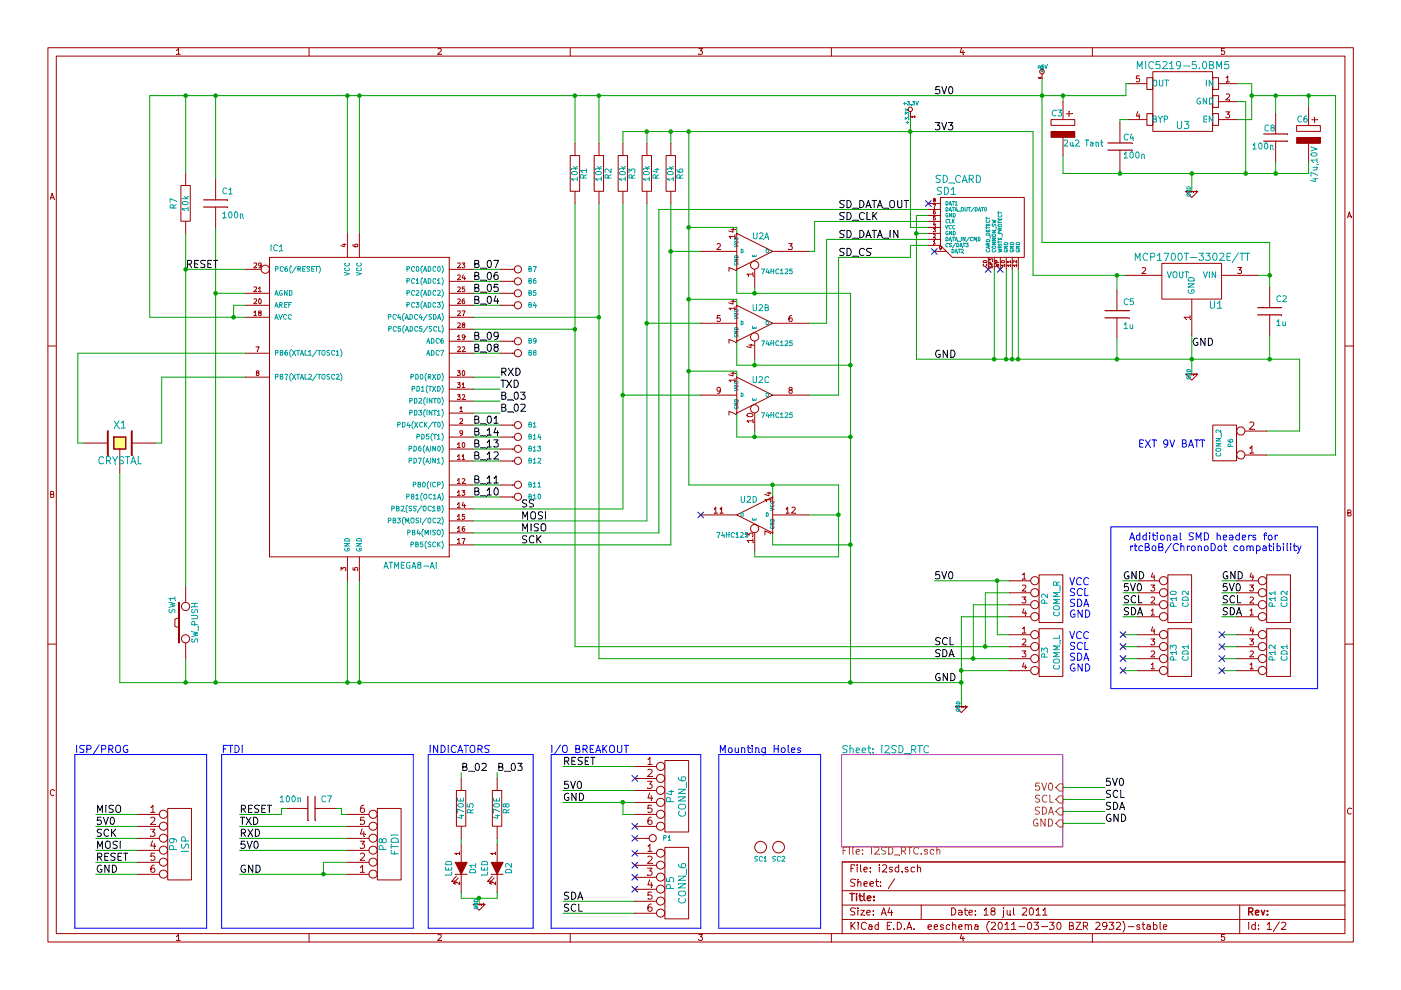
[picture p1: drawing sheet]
EESchema Schematic File Version 2  date 07/18/11 17:42:20
LIBS:i2sd
LIBS:power
LIBS:i2sd-cache
EELAYER 25  0
EELAYER END
$Descr A4 11700 8267
encoding utf-8
Sheet 1 2
Title ""
Date "18 jul 2011"
Rev ""
Comp ""
Comment1 ""
Comment2 ""
Comment3 ""
Comment4 ""
$EndDescr
NoConn ~ 5300 7000
$Comp
L I/O P1
U 1 1
P 5450 7000
F 0 "P1" H 5530 7000 40  0000 L CNN
F 1 "I/O" H 5450 7055 30  0001 C CNN
F 2 "I/O" H 5450 7000 60  0001 C CNN
	1    5450 7000
	1    0    0    -1  
$EndComp
Connection ~ 5200 6700
Wire Wire Line
	5200 6700 5200 6800
Wire Wire Line
	5200 6800 5300 6800
Wire Wire Line
	5300 7525 4700 7525
Wire Wire Line
	8875 6775 9225 6775
Wire Wire Line
	8875 6575 9225 6575
Wire Wire Line
	8325 4850 8325 5300
Wire Notes Line
	6000 7750 6000 6300
Wire Notes Line
	6000 7750 6850 7750
Wire Notes Line
	6850 7750 6850 6300
Wire Notes Line
	6850 6300 6000 6300
Wire Notes Line
	3575 7750 3575 6300
Wire Notes Line
	3575 7750 4450 7750
Wire Notes Line
	4450 7750 4450 6300
Wire Notes Line
	4450 6300 3575 6300
Wire Notes Line
	625  7750 625  6300
Wire Notes Line
	625  7750 1725 7750
Wire Notes Line
	1725 7750 1725 6300
Wire Notes Line
	1725 6300 625  6300
Wire Wire Line
	5300 6600 4700 6600
Wire Wire Line
	2000 6800 2350 6800
Wire Wire Line
	2350 6800 2350 6750
Wire Wire Line
	2350 6750 2400 6750
Wire Wire Line
	2900 7000 2000 7000
Wire Wire Line
	2700 7300 2700 7200
Wire Wire Line
	7600 975  7600 1900
Connection ~ 10600 3000
Wire Wire Line
	10850 3000 7650 3000
Wire Wire Line
	10850 3000 10850 3600
Wire Wire Line
	10850 3600 10575 3600
Wire Wire Line
	9350 1025 9350 1000
Wire Wire Line
	9350 1000 9425 1000
Connection ~ 10650 1450
Wire Wire Line
	10650 1350 10650 1450
Wire Wire Line
	10925 1350 10925 1450
Wire Wire Line
	10925 1450 8875 1450
Connection ~ 10400 1450
Wire Wire Line
	10400 1450 10400 850 
Wire Wire Line
	10400 850  10325 850 
Wire Wire Line
	10325 1000 10450 1000
Wire Wire Line
	10450 1000 10450 700 
Wire Wire Line
	10450 700  10325 700 
Connection ~ 9325 3000
Wire Wire Line
	10600 2400 10600 2025
Connection ~ 8875 800 
Wire Wire Line
	8875 800  8875 850 
Wire Wire Line
	10925 800  10925 900 
Connection ~ 9950 1450
Wire Wire Line
	9325 2425 9325 2300
Wire Wire Line
	10325 5050 10200 5050
Wire Wire Line
	10325 4850 10200 4850
Wire Wire Line
	10325 4950 10200 4950
Wire Wire Line
	10325 5150 10200 5150
Wire Wire Line
	10325 5600 10200 5600
Wire Wire Line
	10325 5400 10200 5400
Wire Wire Line
	10325 5300 10200 5300
Wire Wire Line
	10325 5500 10200 5500
Wire Wire Line
	9500 5500 9375 5500
Wire Wire Line
	9500 5300 9375 5300
Wire Wire Line
	9500 5400 9375 5400
Wire Wire Line
	9500 5600 9375 5600
Wire Wire Line
	9500 5150 9375 5150
Wire Wire Line
	9500 4950 9375 4950
Wire Wire Line
	3850 6500 3850 6450
Connection ~ 4000 7500
Wire Wire Line
	4000 7550 4000 7500
Wire Wire Line
	4150 7000 4150 7050
Connection ~ 5750 1900
Wire Wire Line
	5750 1900 6150 1900
Wire Wire Line
	6150 1900 6150 1950
Connection ~ 6300 2450
Wire Wire Line
	6150 2450 7100 2450
Wire Wire Line
	6150 2450 6150 2250
Wire Wire Line
	6150 3150 6150 3100
Wire Wire Line
	1150 6900 800  6900
Wire Wire Line
	1150 7100 800  7100
Wire Wire Line
	800  7300 1150 7300
Connection ~ 8500 3000
Wire Wire Line
	8500 3000 8500 2250
Connection ~ 2700 7300
Connection ~ 9325 2300
Connection ~ 7100 4550
Wire Wire Line
	7100 4550 6450 4550
Wire Wire Line
	6450 4550 6450 4450
Connection ~ 5750 3100
Wire Wire Line
	6150 3100 5750 3100
Connection ~ 6450 4050
Wire Wire Line
	6450 4150 6450 4050
Wire Wire Line
	3950 3350 4175 3350
Wire Wire Line
	3950 3550 4175 3550
Connection ~ 7000 4300
Connection ~ 5750 1100
Wire Wire Line
	5750 1100 5750 4050
Wire Wire Line
	5750 4050 7000 4050
Wire Wire Line
	7000 4050 7000 4650
Wire Wire Line
	6800 2100 6800 1850
Wire Wire Line
	6800 2100 6750 2100
Wire Wire Line
	7000 3300 7000 2150
Wire Wire Line
	7000 3300 6750 3300
Wire Wire Line
	6900 2700 6900 2000
Wire Wire Line
	6900 2700 6750 2700
Wire Wire Line
	6300 3600 6300 3650
Wire Wire Line
	8125 5500 8125 5050
Wire Wire Line
	8125 5050 8425 5050
Connection ~ 8325 4850
Wire Wire Line
	8325 5300 8425 5300
Connection ~ 1550 800 
Wire Wire Line
	1550 1450 1550 800 
Wire Wire Line
	10600 3000 10600 2800
Wire Wire Line
	8025 5900 8025 5150
Connection ~ 4800 800 
Wire Wire Line
	4800 800  4800 1200
Wire Wire Line
	3950 2750 4800 2750
Wire Wire Line
	3950 2650 5000 2650
Wire Wire Line
	5500 1750 5500 4450
Wire Wire Line
	5600 1700 5600 4550
Connection ~ 5600 1100
Wire Wire Line
	5600 1100 5600 1200
Connection ~ 5400 1100
Wire Wire Line
	5400 1200 5400 1100
Wire Wire Line
	5200 1200 5200 1100
Connection ~ 7600 1100
Connection ~ 1550 5700
Wire Wire Line
	1000 3950 1000 5700
Wire Wire Line
	700  3700 650  3700
Wire Wire Line
	2050 2950 650  2950
Wire Wire Line
	650  2950 650  3700
Connection ~ 1550 2250
Wire Wire Line
	1550 1950 1550 4900
Connection ~ 1800 2450
Wire Wire Line
	1800 5700 1800 1900
Connection ~ 2900 800 
Connection ~ 1950 2650
Wire Wire Line
	2050 2650 1250 2650
Wire Wire Line
	1250 2650 1250 800 
Wire Wire Line
	7600 1900 7750 1900
Wire Wire Line
	3950 4350 5400 4350
Wire Wire Line
	3950 4250 5200 4250
Connection ~ 7650 1950
Wire Wire Line
	7750 1950 7650 1950
Connection ~ 8400 3000
Wire Wire Line
	8400 3000 8400 2250
Wire Wire Line
	7650 3000 7650 1800
Wire Wire Line
	7650 1800 7750 1800
Connection ~ 8025 5700
Wire Wire Line
	2900 5700 2900 4850
Wire Wire Line
	8425 5600 8025 5600
Wire Wire Line
	8025 5150 8425 5150
Wire Wire Line
	8425 5500 5000 5500
Connection ~ 8125 5500
Connection ~ 8025 5600
Wire Wire Line
	2900 800  2900 1950
Wire Wire Line
	3000 800  3000 1950
Connection ~ 3000 800 
Wire Wire Line
	3000 5700 3000 4850
Connection ~ 3000 5700
Connection ~ 8225 5400
Connection ~ 10600 2300
Wire Wire Line
	8425 5400 4800 5400
Connection ~ 8300 3000
Wire Wire Line
	6800 1850 7750 1850
Wire Wire Line
	5500 1750 7750 1750
Wire Wire Line
	5500 4450 3950 4450
Wire Wire Line
	5600 4550 3950 4550
Wire Wire Line
	7600 2050 7600 2150
Wire Wire Line
	7600 2050 7750 2050
Wire Wire Line
	2050 2550 1950 2550
Wire Wire Line
	1950 2550 1950 2650
Wire Wire Line
	2050 2450 1800 2450
Connection ~ 2900 5700
Wire Wire Line
	1800 800  1800 1500
Connection ~ 1800 800 
Wire Wire Line
	2050 2250 1550 2250
Wire Wire Line
	1550 5500 1550 5700
Connection ~ 1800 5700
Wire Wire Line
	1350 3150 1350 3700
Wire Wire Line
	1350 3150 2050 3150
Wire Wire Line
	1350 3700 1300 3700
Wire Wire Line
	9950 2800 9950 3125
Wire Wire Line
	6900 2000 7750 2000
Wire Wire Line
	7600 2150 7000 2150
Wire Wire Line
	5200 4250 5200 1700
Wire Wire Line
	5400 4350 5400 1700
Wire Wire Line
	5000 5500 5000 1700
Connection ~ 5000 2650
Wire Wire Line
	4800 5400 4800 1700
Connection ~ 4800 2750
Wire Wire Line
	5000 800  5000 1200
Connection ~ 5000 800 
Connection ~ 10925 800 
Wire Wire Line
	8225 5400 8225 4950
Wire Wire Line
	8225 4950 8425 4950
Wire Wire Line
	6300 3000 6300 3050
Wire Wire Line
	5850 2700 5400 2700
Connection ~ 5400 2700
Wire Wire Line
	5850 3300 5200 3300
Connection ~ 5200 3300
Wire Wire Line
	5850 2100 5600 2100
Connection ~ 5600 2100
Connection ~ 7100 3050
Wire Wire Line
	6300 4600 6300 4650
Wire Wire Line
	6300 4650 7000 4650
Wire Wire Line
	6750 4300 7000 4300
Wire Wire Line
	6300 2400 6300 2450
Wire Wire Line
	3950 3450 4175 3450
Wire Wire Line
	3950 3250 4175 3250
Wire Wire Line
	3950 3150 4175 3150
Wire Wire Line
	3950 2550 4175 2550
Wire Wire Line
	3950 2450 4175 2450
Wire Wire Line
	3950 2350 4175 2350
Wire Wire Line
	3950 2250 4175 2250
Wire Wire Line
	3950 2950 4175 2950
Wire Wire Line
	3950 4150 4175 4150
Wire Wire Line
	3950 4050 4175 4050
Wire Wire Line
	3950 3850 4175 3850
Wire Wire Line
	3950 3750 4175 3750
Wire Wire Line
	3950 3650 4175 3650
Wire Wire Line
	3950 2850 4175 2850
Connection ~ 7100 5700
Wire Wire Line
	7100 2450 7100 5700
Connection ~ 7100 3650
Wire Wire Line
	9325 3000 9325 2825
Connection ~ 9950 3000
Wire Wire Line
	2700 7200 2900 7200
Wire Wire Line
	8450 3000 8450 2250
Connection ~ 8450 3000
Wire Wire Line
	1000 5700 8025 5700
Wire Wire Line
	1150 7200 800  7200
Wire Wire Line
	1150 7000 800  7000
Wire Wire Line
	1150 6800 800  6800
Wire Wire Line
	6150 3450 6150 3650
Wire Wire Line
	6150 3650 7100 3650
Connection ~ 6300 3650
Wire Wire Line
	6150 2850 6150 3050
Wire Wire Line
	6150 3050 7100 3050
Connection ~ 6300 3050
Wire Wire Line
	6150 2550 6150 2500
Wire Wire Line
	6150 2500 5750 2500
Connection ~ 5750 2500
Wire Wire Line
	3850 7050 3850 7000
Wire Wire Line
	4150 7450 4150 7500
Wire Wire Line
	4150 7500 3850 7500
Wire Wire Line
	3850 7500 3850 7450
Wire Wire Line
	4150 6500 4150 6450
Wire Wire Line
	9500 4850 9375 4850
Wire Wire Line
	9500 5050 9375 5050
Wire Wire Line
	2900 7100 2000 7100
Wire Wire Line
	5200 1100 8625 1100
Wire Wire Line
	8625 1100 8625 2300
Wire Wire Line
	8625 2300 9400 2300
Wire Wire Line
	8875 1450 8875 1300
Wire Wire Line
	10500 2300 10600 2300
Wire Wire Line
	1250 800  9400 800 
Connection ~ 8700 800 
Wire Wire Line
	10600 2025 8700 2025
Wire Wire Line
	8700 2025 8700 650 
Wire Wire Line
	8300 2250 8300 3000
Wire Wire Line
	10450 800  11150 800 
Connection ~ 10450 800 
Wire Wire Line
	9950 1450 9950 1600
Wire Wire Line
	10650 800  10650 950 
Connection ~ 10650 800 
Wire Wire Line
	9425 700  9400 700 
Wire Wire Line
	9400 700  9400 800 
Wire Wire Line
	9350 1425 9350 1450
Connection ~ 9350 1450
Wire Wire Line
	11150 800  11150 3800
Wire Wire Line
	11150 3800 10575 3800
Wire Wire Line
	2900 7300 2000 7300
Wire Wire Line
	2900 6900 2000 6900
Wire Wire Line
	2800 6750 2850 6750
Wire Wire Line
	2850 6750 2850 6800
Wire Wire Line
	2850 6800 2900 6800
Wire Wire Line
	5300 6400 4700 6400
Wire Wire Line
	5300 6700 4700 6700
Wire Notes Line
	3450 6300 1850 6300
Wire Notes Line
	3450 6300 3450 7750
Wire Notes Line
	3450 7750 1850 7750
Wire Notes Line
	1850 7750 1850 6300
Wire Notes Line
	5850 6300 4600 6300
Wire Notes Line
	5850 6300 5850 7750
Wire Notes Line
	5850 7750 4600 7750
Wire Notes Line
	4600 7750 4600 6300
Wire Notes Line
	11000 4400 9275 4400
Wire Notes Line
	11000 4400 11000 5750
Wire Notes Line
	11000 5750 9275 5750
Wire Notes Line
	9275 5750 9275 4400
Wire Wire Line
	8425 4850 7800 4850
Wire Wire Line
	8875 6675 9225 6675
Wire Wire Line
	8875 6875 9225 6875
Wire Wire Line
	5300 7625 4700 7625
NoConn ~ 5300 7425
NoConn ~ 5300 7325
NoConn ~ 5300 7225
NoConn ~ 5300 7125
NoConn ~ 5300 6900
NoConn ~ 5300 6500
Text Label 4700 7625 0    60   ~ 0
SCL
Text Label 4700 7525 0    60   ~ 0
SDA
$Comp
L CONN_6 P5
U 1 1
P 5650 7375
F 0 "P5" V 5600 7375 60  0000 C CNN
F 1 "CONN_6" V 5700 7375 60  0000 C CNN
F 2 "PIN_ARRAY-6X1" H 5650 7375 60  0001 C CNN
	1    5650 7375
	1    0    0    -1  
$EndComp
$Comp
L CONN_6 P4
U 1 1
P 5650 6650
F 0 "P4" V 5600 6650 60  0000 C CNN
F 1 "CONN_6" V 5700 6650 60  0000 C CNN
F 2 "PIN_ARRAY-6X1" H 5650 6650 60  0001 C CNN
	1    5650 6650
	1    0    0    -1  
$EndComp
Text Label 9225 6875 0    60   ~ 0
GND
Text Label 9225 6775 0    60   ~ 0
SDA
Text Label 9225 6675 0    60   ~ 0
SCL
Text Label 9225 6575 0    60   ~ 0
5V0
Text Notes 9500 3750 0    60   ~ 0
EXT 9V BATT
Text Notes 3575 6300 0    60   ~ 0
INDICATORS
Text Notes 1850 6300 0    60   ~ 0
FTDI
Text Notes 625  6300 0    60   ~ 0
ISP/PROG
Text Notes 5250 6300 2    60   ~ 0
I/O BREAKOUT
Text Label 4700 6700 0    60   ~ 0
GND
Text Label 800  7300 0    60   ~ 0
GND
$Sheet
S 7025 6300 1850 775 
U 4E1FEA4E
F0 "I2SD_RTC" 60
F1 "I2SD_RTC.sch" 60
F2 "GND" I R 8875 6875 60 
F3 "SDA" I R 8875 6775 60 
F4 "SCL" I R 8875 6675 60 
F5 "5V0" I R 8875 6575 60 
$EndSheet
$Comp
L +3.3V #PWR01
U 1 1
P 7600 975
F 0 "#PWR01" H 7600 935 30  0001 C CNN
F 1 "+3.3V" H 7600 1085 30  0000 C CNN
	1    7600 975 
	1    0    0    -1  
$EndComp
$Comp
L CONN_2 P6
U 1 1
P 10225 3700
F 0 "P6" V 10175 3700 40  0000 C CNN
F 1 "CONN_2" V 10275 3700 40  0000 C CNN
F 2 "pin_strip_2" H 10225 3700 60  0001 C CNN
	1    10225 3700
	-1   0    0    1   
$EndComp
$Comp
L C C4
U 1 1
P 9350 1225
F 0 "C4" H 9375 1300 50  0000 L CNN
F 1 "100n" H 9375 1150 50  0000 L CNN
F 2 "c_0805" H 9350 1225 60  0001 C CNN
	1    9350 1225
	1    0    0    -1  
$EndComp
$Comp
L C C5
U 1 1
P 9325 2625
F 0 "C5" H 9375 2725 50  0000 L CNN
F 1 "1u" H 9375 2525 50  0000 L CNN
F 2 "c_0805" H 9325 2625 60  0001 C CNN
	1    9325 2625
	1    0    0    -1  
$EndComp
$Comp
L MIC5219-5.0 U3
U 1 1
P 9875 850
F 0 "U3" H 9875 650 60  0000 C CNN
F 1 "MIC5219-5.0BM5" H 9875 1150 60  0000 C CNN
F 2 "SOT23-5" H 9875 850 60  0001 C CNN
	1    9875 850 
	-1   0    0    -1  
$EndComp
$Comp
L GND #PWR02
U 1 1
P 9950 1600
F 0 "#PWR02" H 9950 1600 30  0001 C CNN
F 1 "GND" H 9950 1530 30  0001 C CNN
	1    9950 1600
	1    0    0    -1  
$EndComp
$Comp
L C C8
U 1 1
P 10650 1150
F 0 "C8" H 10550 1225 50  0000 L CNN
F 1 "100n" H 10450 1075 50  0000 L CNN
F 2 "c_0805" H 10650 1150 60  0001 C CNN
	1    10650 1150
	1    0    0    -1  
$EndComp
$Comp
L C_POL C3
U 1 1
P 8875 1050
F 0 "C3" H 8775 1150 50  0000 L CNN
F 1 "2u2 Tant" H 8875 900 50  0000 L CNN
F 2 "C1" H 8875 1050 60  0001 C CNN
	1    8875 1050
	1    0    0    -1  
$EndComp
Text Label 4700 6400 0    60   ~ 0
RESET
Text Label 4700 6600 0    60   ~ 0
5V0
Text Label 2000 7100 0    60   ~ 0
5V0
Text Notes 6000 6300 0    60   ~ 0
Mounting Holes
Text Notes 9425 4525 0    60   ~ 0
Additional SMD headers for\nrtcBoB/ChronoDot compatibility
NoConn ~ 10200 5600
NoConn ~ 10200 5500
NoConn ~ 10200 5400
NoConn ~ 10200 5300
NoConn ~ 9375 5600
NoConn ~ 9375 5500
NoConn ~ 9375 5400
NoConn ~ 9375 5300
Text Label 10200 5150 0    60   ~ 0
SDA
Text Label 10200 5050 0    60   ~ 0
SCL
Text Label 10200 4850 0    60   ~ 0
GND
Text Label 10200 4950 0    60   ~ 0
5V0
Text Label 9375 4850 0    60   ~ 0
GND
Text Label 9375 4950 0    60   ~ 0
5V0
Text Label 9375 5150 0    60   ~ 0
SDA
Text Label 9375 5050 0    60   ~ 0
SCL
$Comp
L CONN_4 P12
U 1 1
P 10675 5450
F 0 "P12" V 10625 5450 50  0000 C CNN
F 1 "CD1" V 10725 5450 50  0000 C CNN
F 2 "Sck-04-F-SMT" H 10675 5450 60  0001 C CNN
	1    10675 5450
	1    0    0    1   
$EndComp
$Comp
L CONN_4 P11
U 1 1
P 10675 5000
F 0 "P11" V 10625 5000 50  0000 C CNN
F 1 "CD2" V 10725 5000 50  0000 C CNN
F 2 "Sck-04-F-SMT" H 10675 5000 60  0001 C CNN
	1    10675 5000
	1    0    0    1   
$EndComp
$Comp
L CONN_4 P13
U 1 1
P 9850 5450
F 0 "P13" V 9800 5450 50  0000 C CNN
F 1 "CD1" V 9900 5450 50  0000 C CNN
F 2 "Sck-04-F-SMT" H 9850 5450 60  0001 C CNN
	1    9850 5450
	1    0    0    1   
$EndComp
$Comp
L CONN_4 P10
U 1 1
P 9850 5000
F 0 "P10" V 9800 5000 50  0000 C CNN
F 1 "CD2" V 9900 5000 50  0000 C CNN
F 2 "Sck-04-F-SMT" H 9850 5000 60  0001 C CNN
	1    9850 5000
	1    0    0    1   
$EndComp
NoConn ~ 8350 2250
NoConn ~ 8250 2250
Text Label 4150 6450 0    60   ~ 0
B_03
Text Label 3850 6450 0    60   ~ 0
B_02
$Comp
L GND #PWR03
U 1 1
P 4000 7550
F 0 "#PWR03" H 4000 7550 30  0001 C CNN
F 1 "GND" H 4000 7480 30  0001 C CNN
	1    4000 7550
	1    0    0    -1  
$EndComp
$Comp
L R R8
U 1 1
P 4150 6750
F 0 "R8" V 4230 6750 50  0000 C CNN
F 1 "470E" V 4150 6750 50  0000 C CNN
F 2 "r_0805" H 4150 6750 60  0001 C CNN
	1    4150 6750
	1    0    0    -1  
$EndComp
$Comp
L R R5
U 1 1
P 3850 6750
F 0 "R5" V 3930 6750 50  0000 C CNN
F 1 "470E" V 3850 6750 50  0000 C CNN
F 2 "r_0805" H 3850 6750 60  0001 C CNN
	1    3850 6750
	1    0    0    -1  
$EndComp
$Comp
L LED D2
U 1 1
P 4150 7250
F 0 "D2" H 4150 7350 50  0000 C CNN
F 1 "LED" H 4150 7150 50  0000 C CNN
F 2 "d_0805" H 4150 7250 60  0001 C CNN
	1    4150 7250
	0    1    1    0   
$EndComp
$Comp
L LED D1
U 1 1
P 3850 7250
F 0 "D1" H 3850 7350 50  0000 C CNN
F 1 "LED" H 3850 7150 50  0000 C CNN
F 2 "d_0805" H 3850 7250 60  0001 C CNN
	1    3850 7250
	0    1    1    0   
$EndComp
$Comp
L I/O B14
U 1 1
P 4325 3650
F 0 "B14" H 4405 3650 40  0000 L CNN
F 1 "I/O" H 4325 3705 30  0001 C CNN
F 2 "I/O" H 4325 3650 60  0001 C CNN
	1    4325 3650
	1    0    0    -1  
$EndComp
$Comp
L I/O B13
U 1 1
P 4325 3750
F 0 "B13" H 4405 3750 40  0000 L CNN
F 1 "I/O" H 4325 3805 30  0001 C CNN
F 2 "I/O" H 4325 3750 60  0001 C CNN
	1    4325 3750
	1    0    0    -1  
$EndComp
$Comp
L I/O B12
U 1 1
P 4325 3850
F 0 "B12" H 4405 3850 40  0000 L CNN
F 1 "I/O" H 4325 3905 30  0001 C CNN
F 2 "I/O" H 4325 3850 60  0001 C CNN
	1    4325 3850
	1    0    0    -1  
$EndComp
$Comp
L I/O B11
U 1 1
P 4325 4050
F 0 "B11" H 4405 4050 40  0000 L CNN
F 1 "I/O" H 4325 4105 30  0001 C CNN
F 2 "I/O" H 4325 4050 60  0001 C CNN
	1    4325 4050
	1    0    0    -1  
$EndComp
$Comp
L I/O B10
U 1 1
P 4325 4150
F 0 "B10" H 4405 4150 40  0000 L CNN
F 1 "I/O" H 4325 4205 30  0001 C CNN
F 2 "I/O" H 4325 4150 60  0001 C CNN
	1    4325 4150
	1    0    0    -1  
$EndComp
$Comp
L I/O B9
U 1 1
P 4325 2850
F 0 "B9" H 4405 2850 40  0000 L CNN
F 1 "I/O" H 4325 2905 30  0001 C CNN
F 2 "I/O" H 4325 2850 60  0001 C CNN
	1    4325 2850
	1    0    0    -1  
$EndComp
$Comp
L I/O B8
U 1 1
P 4325 2950
F 0 "B8" H 4405 2950 40  0000 L CNN
F 1 "I/O" H 4325 3005 30  0001 C CNN
F 2 "I/O" H 4325 2950 60  0001 C CNN
	1    4325 2950
	1    0    0    -1  
$EndComp
$Comp
L I/O B7
U 1 1
P 4325 2250
F 0 "B7" H 4405 2250 40  0000 L CNN
F 1 "I/O" H 4325 2305 30  0001 C CNN
F 2 "I/O" H 4325 2250 60  0001 C CNN
	1    4325 2250
	1    0    0    -1  
$EndComp
$Comp
L I/O B6
U 1 1
P 4325 2350
F 0 "B6" H 4405 2350 40  0000 L CNN
F 1 "I/O" H 4325 2405 30  0001 C CNN
F 2 "I/O" H 4325 2350 60  0001 C CNN
	1    4325 2350
	1    0    0    -1  
$EndComp
$Comp
L I/O B5
U 1 1
P 4325 2450
F 0 "B5" H 4405 2450 40  0000 L CNN
F 1 "I/O" H 4325 2505 30  0001 C CNN
F 2 "I/O" H 4325 2450 60  0001 C CNN
	1    4325 2450
	1    0    0    -1  
$EndComp
$Comp
L I/O B4
U 1 1
P 4325 2550
F 0 "B4" H 4405 2550 40  0000 L CNN
F 1 "I/O" H 4325 2605 30  0001 C CNN
F 2 "I/O" H 4325 2550 60  0001 C CNN
	1    4325 2550
	1    0    0    -1  
$EndComp
$Comp
L I/O B1
U 1 1
P 4325 3550
F 0 "B1" H 4405 3550 40  0000 L CNN
F 1 "I/O" H 4325 3605 30  0001 C CNN
F 2 "I/O" H 4325 3550 60  0001 C CNN
	1    4325 3550
	1    0    0    -1  
$EndComp
Text Label 800  6800 0    60   ~ 0
MISO
Text Label 800  6900 0    60   ~ 0
5V0
Text Label 800  7000 0    60   ~ 0
SCK
Text Label 800  7100 0    60   ~ 0
MOSI
Text Label 800  7200 0    60   ~ 0
RESET
$Comp
L ISP P9
U 1 1
P 1500 7050
F 0 "P9" V 1450 7050 60  0000 C CNN
F 1 "ISP" V 1550 7050 60  0000 C CNN
F 2 "ISP" H 1500 7050 60  0001 C CNN
	1    1500 7050
	1    0    0    -1  
$EndComp
$Comp
L SCREW SC2
U 1 1
P 6500 7075
F 0 "SC2" H 6500 6975 40  0000 C CNN
F 1 "SCREW" H 6500 7175 40  0001 C CNN
F 2 "vite_3mm" H 6500 7075 60  0001 C CNN
	1    6500 7075
	1    0    0    -1  
$EndComp
$Comp
L SCREW SC1
U 1 1
P 6350 7075
F 0 "SC1" H 6350 6975 40  0000 C CNN
F 1 "SCREW" H 6350 7175 40  0001 C CNN
F 2 "vite_3mm" H 6350 7075 60  0001 C CNN
	1    6350 7075
	1    0    0    -1  
$EndComp
$Comp
L SD_CARD SD1
U 1 1
P 7750 2050
F 0 "SD1" H 7900 2500 60  0000 C CNN
F 1 "SD_CARD" H 8000 2600 60  0000 C CNN
F 2 "Memory_Card_SD_Tyco" H 7750 2050 60  0001 C CNN
	1    7750 2050
	1    0    0    -1  
$EndComp
Text Label 2000 7300 0    60   ~ 0
GND
Text Label 2000 6900 0    60   ~ 0
TXD
Text Label 2000 7000 0    60   ~ 0
RXD
Text Label 2000 6800 0    60   ~ 0
RESET
$Comp
L C C7
U 1 1
P 2600 6750
F 0 "C7" V 2500 6875 50  0000 L CNN
F 1 "100n" V 2500 6575 50  0000 L CNN
F 2 "c_0805" H 2600 6750 60  0001 C CNN
	1    2600 6750
	0    1    1    0   
$EndComp
$Comp
L CONN_6 P8
U 1 1
P 3250 7050
F 0 "P8" V 3200 7050 60  0000 C CNN
F 1 "FTDI" V 3300 7050 60  0000 C CNN
F 2 "pin_strip_6-90" H 3250 7050 60  0001 C CNN
	1    3250 7050
	1    0    0    1   
$EndComp
$Comp
L C_POL C6
U 1 1
P 10925 1100
F 0 "C6" H 10825 1200 50  0000 L CNN
F 1 "47u,10V" V 10950 825 50  0000 L CNN
F 2 "C_ELCO_SMD" H 10925 1100 60  0001 C CNN
	1    10925 1100
	1    0    0    -1  
$EndComp
Text Label 1550 2250 0    60   ~ 0
RESET
Text Label 3950 2850 0    60   ~ 0
B_09
Text Label 3950 3650 0    60   ~ 0
B_14
Text Label 3950 3750 0    60   ~ 0
B_13
Text Label 3950 3850 0    60   ~ 0
B_12
Text Label 3950 4050 0    60   ~ 0
B_11
Text Label 3950 4150 0    60   ~ 0
B_10
Text Label 3950 2950 0    60   ~ 0
B_08
Text Label 3950 2250 0    60   ~ 0
B_07
Text Label 3950 2350 0    60   ~ 0
B_06
Text Label 3950 2450 0    60   ~ 0
B_05
Text Label 3950 2550 0    60   ~ 0
B_04
Text Label 4175 3150 0    60   ~ 0
RXD
Text Label 4175 3250 0    60   ~ 0
TXD
Text Label 4175 3350 0    60   ~ 0
B_03
Text Label 4175 3450 0    60   ~ 0
B_02
Text Label 3950 3550 0    60   ~ 0
B_01
NoConn ~ 5850 4300
Text Label 7800 800  0    60   ~ 0
5V0
$Comp
L 74LS125 U2
U 4 1
P 6300 4300
F 0 "U2" H 6300 4400 50  0000 L BNN
F 1 "74HC125" H 6350 4150 40  0000 L TNN
F 2 "SO14E" H 6300 4300 60  0001 C CNN
	4    6300 4300
	-1   0    0    -1  
$EndComp
$Comp
L 74LS125 U2
U 1 1
P 6300 2100
F 0 "U2" H 6300 2200 50  0000 L BNN
F 1 "74HC125" H 6350 1950 40  0000 L TNN
F 2 "SO14E" H 6300 2100 60  0001 C CNN
	1    6300 2100
	1    0    0    -1  
$EndComp
$Comp
L 74LS125 U2
U 3 1
P 6300 3300
F 0 "U2" H 6300 3400 50  0000 L BNN
F 1 "74HC125" H 6350 3150 40  0000 L TNN
F 2 "SO14E" H 6300 3300 60  0001 C CNN
	3    6300 3300
	1    0    0    -1  
$EndComp
$Comp
L 74LS125 U2
U 2 1
P 6300 2700
F 0 "U2" H 6300 2800 50  0000 L BNN
F 1 "74HC125" H 6350 2550 40  0000 L TNN
F 2 "SO14E" H 6300 2700 60  0001 C CNN
	2    6300 2700
	1    0    0    -1  
$EndComp
Text Label 9950 2900 0    60   ~ 0
GND
$Comp
L GND #PWR04
U 1 1
P 9950 3125
F 0 "#PWR04" H 9950 3125 30  0001 C CNN
F 1 "GND" H 9950 3055 30  0001 C CNN
	1    9950 3125
	1    0    0    -1  
$EndComp
$Comp
L MCP_1700 U1
U 1 1
P 9950 2400
F 0 "U1" H 9750 2250 60  0000 C CNN
F 1 "MCP1700T-3302E/TT" H 9950 2650 60  0000 C CNN
F 2 "SOT23-3" H 9950 2400 60  0001 C CNN
	1    9950 2400
	-1   0    0    -1  
$EndComp
$Comp
L R R2
U 1 1
P 5000 1450
F 0 "R2" V 5080 1450 50  0000 C CNN
F 1 "10k" V 5000 1450 50  0000 C CNN
F 2 "r_0805" H 5000 1450 60  0001 C CNN
	1    5000 1450
	1    0    0    -1  
$EndComp
$Comp
L R R1
U 1 1
P 4800 1450
F 0 "R1" V 4875 1450 50  0000 C CNN
F 1 "10k" V 4800 1450 50  0000 C CNN
F 2 "r_0805" H 4800 1450 60  0001 C CNN
	1    4800 1450
	1    0    0    -1  
$EndComp
$Comp
L CRYSTAL X1
U 1 1
P 1000 3700
F 0 "X1" H 1000 3850 60  0000 C CNN
F 1 "CRYSTAL" H 1000 3550 60  0000 C CNN
F 2 "XTAL" H 1000 3700 60  0001 C CNN
	1    1000 3700
	1    0    0    -1  
$EndComp
$Comp
L SW_PUSH SW1
U 1 1
P 1550 5200
F 0 "SW1" H 1700 5310 50  0000 C CNN
F 1 "SW_PUSH" H 1550 5120 50  0000 C CNN
F 2 "Switch_Push_SPST" H 1550 5200 60  0001 C CNN
F 4 "" H 1800 5410 60  0001 C CNN "DigiKey"
	1    1550 5200
	0    -1   -1   0   
$EndComp
$Comp
L R R7
U 1 1
P 1550 1700
F 0 "R7" V 1450 1700 50  0000 C CNN
F 1 "10k" V 1550 1700 50  0000 C CNN
F 2 "r_0805" H 1550 1700 60  0001 C CNN
	1    1550 1700
	1    0    0    -1  
$EndComp
$Comp
L C C1
U 1 1
P 1800 1700
F 0 "C1" H 1850 1800 50  0000 L CNN
F 1 "100n" H 1850 1600 50  0000 L CNN
F 2 "c_0805" H 1800 1700 60  0001 C CNN
	1    1800 1700
	1    0    0    -1  
$EndComp
Text Label 7800 5500 0    60   ~ 0
SDA
Text Label 7800 5400 0    60   ~ 0
SCL
Text Label 7800 1100 0    60   ~ 0
3V3
Text Label 7800 5700 0    60   ~ 0
GND
Text Label 7800 3000 0    60   ~ 0
GND
Text Label 7800 4850 0    60   ~ 0
5V0
NoConn ~ 7800 2100
NoConn ~ 7750 1700
Text Label 7000 1850 0    60   ~ 0
SD_CLK
Text Label 7000 2000 0    60   ~ 0
SD_DATA_IN
Text Label 4350 4250 0    60   ~ 0
SS
Text Label 4350 4350 0    60   ~ 0
MOSI
Text Label 4350 4550 0    60   ~ 0
SCK
Text Label 7000 2150 0    60   ~ 0
SD_CS
Text Label 4350 4450 0    60   ~ 0
MISO
Text Label 7000 1750 0    60   ~ 0
SD_DATA_OUT
Text Notes 8925 4900 0    60   ~ 0
VCC\nSCL\nSDA\nGND
$Comp
L R R3
U 1 1
P 5200 1450
F 0 "R3" V 5280 1450 50  0000 C CNN
F 1 "10k" V 5200 1450 50  0000 C CNN
F 2 "r_0805" H 5200 1450 60  0001 C CNN
	1    5200 1450
	1    0    0    -1  
$EndComp
$Comp
L R R4
U 1 1
P 5400 1450
F 0 "R4" V 5480 1450 50  0000 C CNN
F 1 "10k" V 5400 1450 50  0000 C CNN
F 2 "r_0805" H 5400 1450 60  0001 C CNN
	1    5400 1450
	1    0    0    -1  
$EndComp
$Comp
L R R6
U 1 1
P 5600 1450
F 0 "R6" V 5680 1450 50  0000 C CNN
F 1 "10k" V 5600 1450 50  0000 C CNN
F 2 "r_0805" H 5600 1450 60  0001 C CNN
	1    5600 1450
	1    0    0    -1  
$EndComp
$Comp
L C C2
U 1 1
P 10600 2600
F 0 "C2" H 10650 2700 50  0000 L CNN
F 1 "1u" H 10650 2500 50  0000 L CNN
F 2 "c_0805" H 10600 2600 60  0001 C CNN
	1    10600 2600
	1    0    0    -1  
$EndComp
$Comp
L CONN_4 P3
U 1 1
P 8775 5450
F 0 "P3" V 8725 5450 50  0000 C CNN
F 1 "COMM_L" V 8825 5450 50  0000 C CNN
F 2 "PIN_ARRAY_4x1" H 8775 5450 60  0001 C CNN
	1    8775 5450
	1    0    0    -1  
$EndComp
$Comp
L CONN_4 P2
U 1 1
P 8775 5000
F 0 "P2" V 8725 5000 50  0000 C CNN
F 1 "COMM_R" V 8825 5000 50  0000 C CNN
F 2 "PIN_ARRAY_4x1" H 8775 5000 60  0001 C CNN
	1    8775 5000
	1    0    0    -1  
$EndComp
$Comp
L ATMEGA8-AI IC1
U 1 1
P 2950 3250
F 0 "IC1" H 2250 4400 50  0000 L BNN
F 1 "ATMEGA8-AI" H 3200 1750 50  0000 L BNN
F 2 "TQFP32" H 3475 1675 50  0001 C CNN
	1    2950 3250
	1    0    0    -1  
$EndComp
Text Notes 8925 5350 0    60   ~ 0
VCC\nSCL\nSDA\nGND
$Comp
L +5V #PWR05
U 1 1
P 8700 650
F 0 "#PWR05" H 8700 740 20  0001 C CNN
F 1 "+5V" H 8700 740 30  0000 C CNN
	1    8700 650 
	1    0    0    -1  
$EndComp
$Comp
L GND #PWR06
U 1 1
P 8025 5900
F 0 "#PWR06" H 8025 5900 30  0001 C CNN
F 1 "GND" H 8025 5830 30  0001 C CNN
	1    8025 5900
	1    0    0    -1  
$EndComp
$EndSCHEMATC
